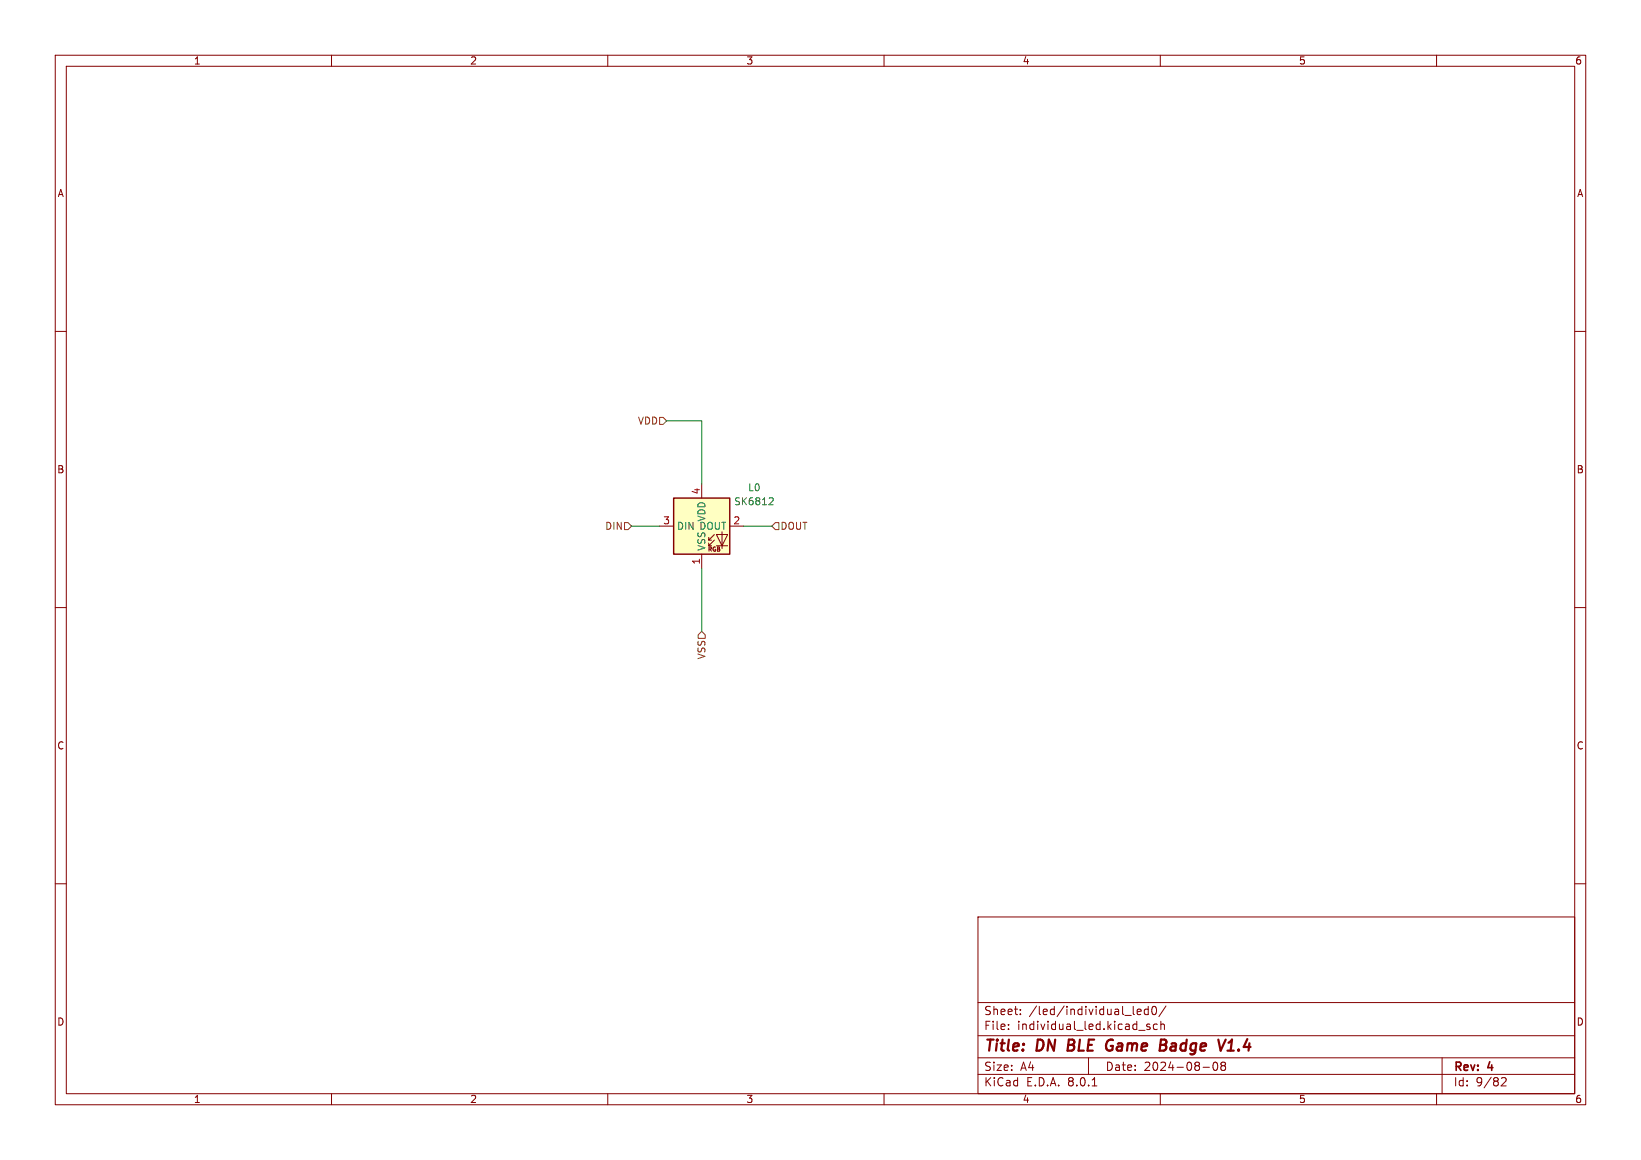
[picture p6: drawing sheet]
<svg xmlns="http://www.w3.org/2000/svg" width="297mm" height="210mm" viewBox="0 0 297 210" stroke-linecap="round" stroke-linejoin="round" font-family="sans-serif">
<g fill="none" stroke="#840000" stroke-width=".18">
<path d="M10 10h277v190h-277zM12 12h273v186h-273zM60 10v2M110 10v2M160 10v2M210 10v2M260 10v2M10 60h2M285 60h2M10 110h2M285 110h2M10 160h2"/>
<path d="M285 160h2M177 166h108v32h-108zM60 198v2M110 198v2M160 198v2M177 194.5h108M177 191.5h108M177 187.5h108M177 181.5h108M182.5 186.3v.1M182.5 185.5v.1M184.7 183.6v.1"/>
<path d="M184.7 182.8v.1M197 191.5v3M197.7 196.6h.8M205.8 183.2l.7-.1v-.3l-.5-.1-.2 .2 .1 .7h.6M206.1 186.5h1.1M207.8 182.8l-.4-.1-.3 .3v.4l.1 .2h.6M207.8 182.2v1.5M208.1 185.5l-.4-.1-.2 .2 .1 .2 .5 .2v.3h-.6M208.6 182.3l.2-.1a.8 .8 0 0 1 .5 .7 .8 .8 0 0 1-.5 .8l-.2-.1-.1-.5zM209.5 185.5l-.5-.1-.3 .3v.4l.2 .2h.6M210 198v2M210.1 185.5l.2-.1 .4 .1v.9"/>
<path d="M210.1 184.9v1.5M211 182.1l-1.3 2M217.7 193.2h1.2M219.7 192.4a.81 .81 0 0 0 .3 1.4l.2-.1 .2-.5-.2-.8M221 192.4v.3l.2 .2M221.2 192.9l-.2 .3v.3l.2 .3 .5-.1 .1-.2-.1-.4-.2-.2M221.2 192.9h.3M221.7 192.4l.1 .3-.3 .2M260 198v2M261 191.5v6.5M271.7 195.2l.6-.1 .2 .1 .1 .3-.9 1.1h.9"/>
</g>
<path d="M193.5 188.2l-.3 2h.8M210 189.2h.7M210.1 188.2h.7a.49 .49 0 0 1 .3 .5 .49 .49 0 0 1-.4 .5M210.7 189.2l.2 .1a.58 .58 0 0 1-.3 .9M222.2 190.2h1.1M222.3 188.8l.7-.6-.3 2" fill="none" stroke="#840000" stroke-width=".4"/>
<path d="M121.9 90.2h10.2v10.1h-10.2z" fill="#ffffc2"/>
<path d="M121.9 90.2h10.2v10.1h-10.2z" fill="none" stroke="#840000" stroke-width=".25"/>
<path d="M119.4 95.3h2.5M127 87.6v2.6M128.3 98.8h.5M128.3 97.8h.5M129.3 97.8l-1 1v-.5M129.3 96.8l-1 1v-.5M129.7 96.8h2l-1 2zM129.7 98.8h2M130.7 96.3v3M132.1 95.3h2.5M127 100.3v2.6" fill="none" stroke="#840000" stroke-width=".18"/>
<path d="M139.4 90.1l.4 .1 .1 .3-.7 .9h.7" fill="none" stroke="#006464" stroke-width=".18"/>
<path d="M119.4 75.6h.6l.6 .6-.6 .6h-.6zM113 94.6h.7l.6 .7-.6 .6h-.7zM140.3 94.6h.7v1.3h-.7l-.6-.6zM127 114.3l.6 .6v.7h-1.2v-.7z" fill="none" stroke="#725600" stroke-width=".18"/>
<path d="M120.6 76.2h6.4v11.4M114.3 95.3h5.1M134.6 95.3h5.1M127 102.9v11.4" fill="none" stroke="#009600" stroke-width=".18"/>
<g font-size="2.8" fill="#840000">
<text x="178" y="190.9">Title:</text>
<text x="187.7" y="190.9">DN</text>
<text x="194.1" y="190.9">BLE Game</text>
<text x="212.3" y="190.9">Badge</text>
<text x="223.8" y="190.9">V1.4</text>
</g>
<g font-size="2.1" fill="#840000">
<text x="178" y="184">Sheet:</text>
<text x="186.2" y="184">/led/individual_led0/</text>
<text x="178" y="186.7">File:</text>
<text x="184.1" y="186.7">individual_led.kicad_sch</text>
<text x="178" y="196.9">KiCad</text>
<text x="178" y="194.1">Size:</text>
<text x="184.7" y="194.1">A4</text>
<text x="185.7" y="196.9">E.D.A.</text>
<text x="193.3" y="196.9">8.0.1</text>
<text x="200" y="194.1">Date:</text>
<text x="207" y="194.1">2024-08-08</text>
<text x="263" y="194.3">Rev:</text>
<text x="263" y="196.9">Id:</text>
<text x="267.1" y="196.9">9/82</text>
<text x="269.4" y="194.3">4</text>
</g>
<g font-size="1.8" fill="#840000">
<text x="35" y="11.9">1</text>
<text x="85" y="11.9">2</text>
<text x="135" y="11.9">3</text>
<text x="185" y="11.9">4</text>
<text x="235" y="11.9">5</text>
<text x="285" y="11.9">6</text>
<text x="10.3" y="35.9">A</text>
<text x="285.3" y="35.9">A</text>
<text x="10.3" y="85.9">B</text>
<text x="285.3" y="85.9">B</text>
<text x="10.3" y="135.9">C</text>
<text x="285.3" y="135.9">C</text>
<text x="10.3" y="185.9">D</text>
<text x="285.3" y="185.9">D</text>
<text x="35" y="199.9">1</text>
<text x="85" y="199.9">2</text>
<text x="135" y="199.9">3</text>
<text x="185" y="199.9">4</text>
<text x="235" y="199.9">5</text>
<text x="285" y="199.9">6</text>
</g>
<g font-size="1.8" fill="#725600">
<text x="115.4" y="77.1">VDD</text>
<text x="109.4" y="96.1">DIN</text>
<text x="141.2" y="96.1">DOUT</text>
<text x="127.9" y="119.5" transform="rotate(-90 127.9 119.5)">VSS</text>
</g>
<g font-size="1.8" fill="#a90000">
<text x="126.7" y="89.6" transform="rotate(-90 126.7 89.6)">4</text>
<text x="119.9" y="95">3</text>
<text x="132.6" y="95">2</text>
<text x="126.7" y="102.3" transform="rotate(-90 126.7 102.3)">1</text>
</g>
<g font-size="1.8" fill="#006464">
<text x="135.3" y="89.1">L0</text>
<text x="127.9" y="94.5" transform="rotate(-90 127.9 94.5)">VDD</text>
<text x="132.8" y="91.7">SK6812</text>
<text x="122.4" y="96.1">DIN DOUT</text>
<text x="127.9" y="99.8" transform="rotate(-90 127.9 99.8)">VSS</text>
</g>
<text font-size="1.1" fill="#840000" x="128" y="100.1">RGB</text>
</svg>
